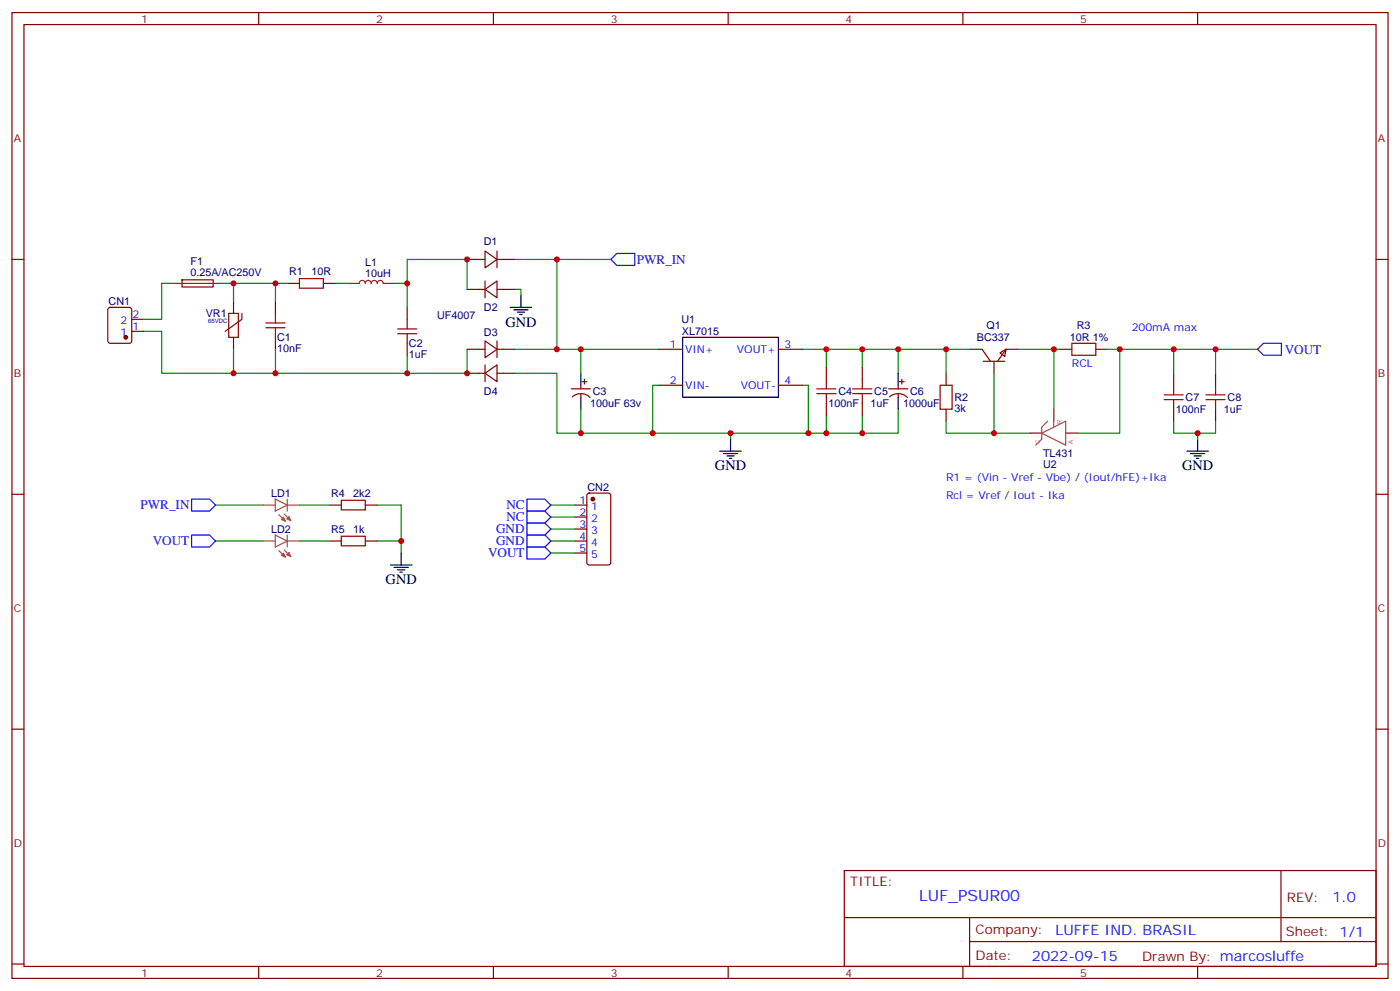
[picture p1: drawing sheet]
<svg xmlns="http://www.w3.org/2000/svg" width="412mm" height="292mm" viewBox="0 0 412 292" stroke-linecap="round" stroke-linejoin="round" font-family="sans-serif">
<g fill="none" stroke="#870000" stroke-width=".35">
<path d="M3.5 3.7h405.4v284.3h-405.4zM7.1 7.2h398.2v277.3h-398.2zM76.2 3.7v3.5M145.3 3.7v3.5M214.5 3.7v3.5M283.6 3.7v3.5M352.8 3.7v3.5M3.5 76.4h3.6M137.6 76.4h5.3M142.9 73.9l3.5 2.5-3.5 2.4zM146.4 76.4h5.3M146.4 73.9v4.9"/>
<path d="M405.3 76.4h3.6M32 90.7l.5-.2h5.6l.7 .4v9.5l-.5 .6-5.8 .1-.7-.5-.1-9.4zM38.8 97.5h3.5M38.8 94h3.5M53.6 82.4h9.2v2.1h-9.1zM68.8 88.7v3.6M68.8 99.3v3.5M71.3 92.3v1.7l-5 3.5M81.1 88.7v3.6M81.1 99.3v3.5M84.7 83.4h3.5M95.2 83.4h3.6"/>
<path d="M119.9 90.5v3.5M137.6 85.2h5.3M142.9 85.2l3.5-2.5v5zM142.9 82.7v5M146.4 85.2h5.3M119.9 101.1v3.5M137.6 109.9h5.3M137.6 102.8h5.3M142.9 109.9l3.5-2.5v5zM142.9 100.4l3.5 2.4-3.5 2.5zM142.9 107.4v5M146.4 100.4v4.9"/>
<path d="M146.4 109.9h5.3M146.4 102.8h5.3M168.3 114.5h5.6M168.6 116.9a3.8 3.8 0 0 1 5.2 .1M171.1 113.4v1.1M171.1 115.9v1M171.4 112.4h1.5M172.2 111.7v1.4M194 102.8h7.1M194 113.4h7.1M229.3 102.8h7.1M229.3 113.4h7.1"/>
<path d="M243.4 108.1v3.6M243.4 118.7v3.5M254 108.1v3.6M254 118.7v3.5M261.8 114.5h5.6M262 116.9a3.8 3.8 0 0 1 5.3 .1M264.6 113.4v1.1M264.6 115.9v1M264.9 112.4h1.4M265.6 111.7v1.4M278.7 109.9v3.5M285.8 102.8h3.5l2.4 3.6"/>
<path d="M289.6 106.4h6.4M292.8 106.4v3.5M294.6 103.9l1.7-1.1-.3 2.2zM299.9 102.8h-3.6l-2.4 3.6M312.2 102.8h3.5M322.8 102.8h3.5M345.7 109.9v3.5M358.1 109.9v3.5M278.7 120.5v3.5M345.7 120.5v3.5M358.1 120.5v3.5M3.5 145.5h3.6"/>
<path d="M97 159.3h3.5M97 148.7h3.5M107.6 159.3h3.5M107.6 148.7h3.5M169.3 159.3h3.6M169.3 148.7h3.6M169.3 152.2h3.6M169.3 155.8h3.6M173.1 145.4l.5-.2h5.6l.7 .4v20l-.4 .7h-5.9l-.7-.4v-20zM405.3 145.5h3.6M169.3 162.8h3.6M3.5 214.7h3.6"/>
<path d="M405.3 214.7h3.6M248.7 256.3h156.6v28.2h-156.6zM377.3 256.3v20.9M248.7 270.1h156.5M285.6 277.2h119.6M285.6 270.1v14.2M3.5 283.8h3.6M76.2 284.5v3.5M145.3 284.5v3.5M214.5 284.5v3.5M283.6 284.5v3.5M352.8 284.5v3.5"/>
<path d="M405.3 283.8h3.6"/>
</g>
<g fill="none" stroke="#008700" stroke-width=".35">
<path d="M151.7 76.4h12.3v26.4M164 76.4h15.9M42.3 97.5h5.3v12.4h72.3v-5.3M51.2 83.4h-3.6v10.6h-5.3M65.3 83.4h15.8v5.3M68.8 83.4v5.3M81.1 83.4h3.6M98.8 83.4h3.5M116.4 83.4h3.5v7.1M119.9 83.4v-7h17.7v8.8M151.7 85.2h1.8v1.8M68.8 102.8v7.1"/>
<path d="M81.1 102.8v7.1M137.6 102.8v7.1h-17.7M151.7 109.9h12.3v17.6h28.3M151.7 102.8h42.3M171.1 102.8v7.1M194 113.4h-1.7v14.1h22.9M236.4 113.4h1.7v14.1h-22.9v1.8M236.4 102.8h49.4M243.4 102.8v5.3M254 102.8v5.3M264.6 102.8v7.1M278.7 102.8v7.1"/>
<path d="M292.8 109.9v17.6M299.9 102.8h12.3M310.4 102.8v17.7M326.3 102.8h3.5M345.7 102.8v7.1M358.1 102.8v7.1M370.4 102.8h-40.6v24.7h-12.3M171.1 120.5v7M243.4 122.2v5.3h-5.3M254 122.2v5.3M264.6 120.5v7h-21.2M278.7 124v3.5h24.7"/>
<path d="M345.7 124v3.5h12.4v-3.5M352.8 127.5v1.8M63.5 159.3h14.1M63.5 148.7h14.1M88.2 159.3h8.8M88.2 148.7h8.8M111.1 148.7h7.1v10.6h-7.1M118.2 159.3v3.5M162.3 159.3h7M162.3 148.7h7M162.3 152.2h7M162.3 155.8h7"/>
<path d="M162.3 162.8h7"/>
</g>
<g fill="none" stroke="#a10000" stroke-width=".35">
<path d="M67.4 92.3h2.8v7h-2.8zM78.3 96.5h5.7M78.3 95.1h5.7M81.1 92.3v2.8M81.1 96.5v2.8M88.2 82h7v2.8h-7zM117.1 98.2h5.7M117.1 96.8h5.7M119.9 94v2.8M119.9 98.2v2.9M240.6 114.5h5.6M240.6 115.9h5.6"/>
<path d="M243.4 111.7v2.8M243.4 115.9v2.8M251.2 114.5h5.6M251.2 115.9h5.6M254 111.7v2.8M254 115.9v2.8M276.9 113.4h3.6v7.1h-3.6zM315.7 101.1h7.1v3.5h-7.1zM342.9 116.2h5.6M342.9 117.7h5.6M345.7 113.4v2.8M345.7 117.7v2.8"/>
<path d="M355.2 116.2h5.7M355.2 117.7h5.7M358.1 113.4v2.8M358.1 117.7v2.8M100.5 157.9h7.1v2.8h-7.1zM100.5 147.3h7.1v2.8h-7.1z"/>
</g>
<g fill="#870000" stroke="#870000" stroke-width=".35">
<circle cx="37" cy="99.3" r=".53"/>
<circle cx="174.6" cy="146.9" r=".53"/>
</g>
<g fill="none" stroke="#000" stroke-width=".35">
<path d="M150.3 90.5h6.3M151.3 91.2h4.3M152.4 91.9h2.1M153.1 92.6h.7M153.5 87v3.5M201.1 99.3h28.2v17.6h-28.2zM171.1 109.9v3.5M171.1 116.9v3.6M264.6 109.9v3.5M264.6 116.9v3.6M212 132.8h6.4M213.1 133.5h4.2"/>
<path d="M214.1 134.2h2.2M214.8 134.9h.7M215.2 129.3v3.5M349.6 132.8h6.4M350.7 133.5h4.2M351.7 134.2h2.1M352.4 134.9h.7M352.8 129.3v3.5M115 166.3h6.4M116.1 167h4.2M117.1 167.7h2.1M117.8 168.5h.7"/>
<path d="M118.2 162.8v3.5"/>
</g>
<g fill="none" stroke="#a64a4a" stroke-width=".35">
<path d="M303.3 127.5h3.6M306.9 127.5l7-3.5v7.1zM308.6 124l-1.7 1.8v3.5l-1.8 1.8M310.4 120.5v5.3M310.4 120.5v3.4M313.9 127.5h3.6M77.6 159.3h3.5M77.6 148.7h3.5M81.1 157.5l3.5 1.8-3.5 1.7zM81.1 146.9l3.5 1.8-3.5 1.8zM82.1 151.5l2 2M83.7 151.3l2 2"/>
<path d="M84.6 146.9v3.6M84.6 157.5v3.5M84.7 159.3h3.5M84.7 148.7h3.5M82.1 162.1l2 1.9M83.7 161.9l2 2"/>
</g>
<g fill="#a64a4a" stroke="#a64a4a" stroke-width=".29">
<path d="M82.8 163.5l.8-.7 .5 1.2z"/>
<path d="M84.4 163.3l.7-.7 .6 1.3z"/>
<path d="M82.8 152.9l.8-.7 .5 1.3z"/>
<path d="M84.4 152.8l.7-.8 .6 1.3z"/>
</g>
<path d="M179.9 76.4l1.8-1.8h5.3v3.5h-5.3zM370.4 102.8l1.8-1.7h5.3v3.5h-5.3zM56.4 157.5h5.3l1.8 1.8-1.8 1.7h-5.3zM56.4 146.9h5.3l1.8 1.8-1.8 1.8h-5.3zM155.2 146.9h5.3l1.8 1.8-1.8 1.8h-5.3zM155.2 150.5h5.3l1.8 1.7-1.8 1.8h-5.3zM155.2 154h5.3l1.8 1.8-1.8 1.7h-5.3zM155.2 157.5h5.3l1.8 1.8-1.8 1.7h-5.3zM155.2 161h5.3l1.8 1.8-1.8 1.8h-5.3z" fill="none" stroke="#00f" stroke-width=".35"/>
<path d="M51.2 83.4h14.1M102.3 83.4h3.5a.88 .88 0 0 1 .9-.9 .88 .88 0 0 1 .9 .9 .88 .88 0 0 1 .9-.8 .88 .88 0 0 1 .9 .8 .88 .88 0 0 1 .8-.8 .88 .88 0 0 1 .9 .8 .88 .88 0 0 1 .9-.9 .88 .88 0 0 1 .9 .9h3.5" fill="none" stroke="#8c2424" stroke-width=".35"/>
<g fill="#c00">
<circle cx="254" cy="102.8" r=".88"/>
<circle cx="243.4" cy="102.8" r=".88"/>
<circle cx="243.4" cy="127.5" r=".88"/>
<circle cx="254" cy="127.5" r=".88"/>
<circle cx="264.6" cy="102.8" r=".88"/>
<circle cx="215.2" cy="127.5" r=".88"/>
<circle cx="118.2" cy="159.3" r=".88"/>
<circle cx="238.1" cy="127.5" r=".88"/>
<circle cx="310.4" cy="102.8" r=".88"/>
<circle cx="329.8" cy="102.8" r=".88"/>
<circle cx="278.7" cy="102.8" r=".88"/>
<circle cx="68.8" cy="83.4" r=".88"/>
<circle cx="81.1" cy="83.4" r=".88"/>
<circle cx="137.6" cy="76.4" r=".88"/>
<circle cx="137.6" cy="109.9" r=".88"/>
<circle cx="119.9" cy="109.9" r=".88"/>
<circle cx="68.8" cy="109.9" r=".88"/>
<circle cx="81.1" cy="109.9" r=".88"/>
<circle cx="164" cy="102.8" r=".88"/>
<circle cx="171.1" cy="102.8" r=".88"/>
<circle cx="171.1" cy="127.5" r=".88"/>
<circle cx="192.3" cy="127.5" r=".88"/>
<circle cx="292.8" cy="127.5" r=".88"/>
<circle cx="345.7" cy="102.8" r=".88"/>
<circle cx="358.1" cy="102.8" r=".88"/>
<circle cx="352.8" cy="127.5" r=".88"/>
<circle cx="119.9" cy="83.4" r=".88"/>
<circle cx="164" cy="76.4" r=".88"/>
</g>
<text font-size="4.6" fill="#00f" x="270.8" y="265.3">LUF_PSUR00</text>
<g font-size="4.2">
<text x="148.9" y="96.1">GND</text>
<text x="210.6" y="138.5">GND</text>
<text x="348.2" y="138.5">GND</text>
<text x="113.6" y="172">GND</text>
</g>
<g font-size="4.2" fill="#00f">
<text x="392.5" y="265.6">1.0</text>
<text x="310.9" y="275.1">LUFFE IND. BRASIL</text>
<text x="304" y="282.9">2022-09-15</text>
</g>
<g font-size="3.9" fill="#00f">
<text x="187.6" y="77.7">PWR_IN</text>
<text x="378.4" y="104.2">VOUT</text>
<text x="41.4" y="149.9">PWR_IN</text>
<text x="149.2" y="150">NC</text>
<text x="149.2" y="153.5">NC</text>
<text x="45" y="160.5">VOUT</text>
<text x="146.1" y="157">GND</text>
<text x="146.1" y="160.5">GND</text>
<text x="143.8" y="164.1">VOUT</text>
</g>
<g font-size="3.9" fill="#800">
<text x="250.5" y="260.9">TITLE:</text>
<text x="379.1" y="265.6">REV:</text>
<text x="287.4" y="275.1">Company:</text>
<text x="378.7" y="275.7">Sheet: 1/1</text>
<text x="287.4" y="282.8">Date:</text>
<text x="336.4" y="282.8">Drawn By: marcosluffe</text>
</g>
<g font-size="3.2" fill="#800">
<text x="41.6" y="6.7">1</text>
<text x="110.8" y="6.7">2</text>
<text x="179.9" y="6.7">3</text>
<text x="249.1" y="6.7">4</text>
<text x="318.2" y="6.7">5</text>
<text x="4.1" y="41.8">A</text>
<text x="405.9" y="41.8">A</text>
<text x="4.1" y="110.9">B</text>
<text x="405.9" y="110.9">B</text>
<text x="4.1" y="180.1">C</text>
<text x="405.9" y="180.1">C</text>
<text x="4.1" y="249.2">D</text>
<text x="405.9" y="249.2">D</text>
<text x="41.6" y="287.5">1</text>
<text x="110.8" y="287.5">2</text>
<text x="179.9" y="287.5">3</text>
<text x="249.1" y="287.5">4</text>
<text x="318.2" y="287.5">5</text>
</g>
<g font-size="3.2" fill="#000080">
<text x="142.5" y="72.3">D1</text>
<text x="56.1" y="81.3">0.25A/AC250V</text>
<text x="56.1" y="78.1">F1</text>
<text x="85.2" y="81.1">R1</text>
<text x="91.7" y="81.1">10R</text>
<text x="107.5" y="81.5">10uH</text>
<text x="107.5" y="78.3">L1</text>
<text x="32" y="89.9">CN1</text>
<text x="60.6" y="93.4">VR1</text>
<text x="128.8" y="94">UF4007</text>
<text x="142.5" y="91.7">D2</text>
<text x="200.7" y="95.1">U1</text>
<text x="81.7" y="100.4">C1</text>
<text x="142.5" y="98.9">D3</text>
<text x="200.9" y="98.6">XL7015</text>
<text x="287.8" y="100.4">BC337</text>
<text x="290.6" y="96.9">Q1</text>
<text x="315.2" y="100.5">10R 1%</text>
<text x="317.2" y="96.9">R3</text>
<text x="81.7" y="103.6">10nF</text>
<text x="120.5" y="105.4">1uF</text>
<text x="120.5" y="102.2">C2</text>
<text x="142.5" y="116.4">D4</text>
<text x="173.8" y="119.9">100uF 63v</text>
<text x="174.6" y="116.3">C3</text>
<text x="244" y="119.9">100nF</text>
<text x="246.9" y="116.3">C4</text>
<text x="256.5" y="119.9">1uF</text>
<text x="257.5" y="116.3">C5</text>
<text x="266.1" y="119.9">1000uF</text>
<text x="268.1" y="116.3">C6</text>
<text x="281.2" y="118.1">R2</text>
<text x="349.3" y="118.1">C7</text>
<text x="361.6" y="118.1">C8</text>
<text x="281.2" y="121.3">3k</text>
<text x="346.3" y="121.7">100nF</text>
<text x="360.5" y="121.7">1uF</text>
<text x="307.2" y="134.6">TL431</text>
<text x="307.2" y="137.7">U2</text>
<text x="79.9" y="146.3">LD1</text>
<text x="97.5" y="146.3">R4</text>
<text x="104.1" y="146.3">2k2</text>
<text x="173" y="144.6">CN2</text>
<text x="79.9" y="156.9">LD2</text>
<text x="97.5" y="156.9">R5</text>
<text x="104.1" y="156.9">1k</text>
</g>
<g font-size="3.2" fill="#00f">
<text x="35.5" y="95.4">2</text>
<text x="39" y="93.7">2</text>
<text x="35.5" y="99">1</text>
<text x="39" y="97.2">1</text>
<text x="333.4" y="97.5">200mA max</text>
<text x="197.3" y="102.5">1</text>
<text x="201.8" y="103.9">VIN+</text>
<text x="217.1" y="103.9">VOUT+</text>
<text x="231.1" y="102.5">3</text>
<text x="197.3" y="113.1">2</text>
<text x="231.1" y="113.1">4</text>
<text x="315.7" y="108.1">RCL</text>
<text x="201.8" y="114.5">VIN-</text>
<text x="218.2" y="114.5">VOUT-</text>
<text x="278.7" y="141.6">R1 = (Vin - Vref - Vbe) / (Iout/hFE)+Ika</text>
<text x="170.7" y="148.3">1</text>
<text x="278.7" y="146.9">Rcl = Vref / Iout - Ika</text>
<text x="170.7" y="151.9">2</text>
<text x="170.7" y="155.4">3</text>
<text x="174.2" y="150.1">1</text>
<text x="174.2" y="153.6">2</text>
<text x="170.7" y="158.9">4</text>
<text x="174.2" y="157.2">3</text>
<text x="174.2" y="160.7">4</text>
<text x="170.7" y="162.5">5</text>
<text x="174.2" y="164.2">5</text>
</g>
<text font-size="1.8" fill="#000080" x="61.3" y="95.2">65VDC</text>
<g font-size="1.8" fill="#a54b4b">
<text x="312.7" y="124.8" transform="rotate(-90 312.7 124.8)">R</text>
<text x="306.3" y="130.6" transform="rotate(-90 306.3 130.6)">C</text>
<text x="316" y="130.6" transform="rotate(-90 316 130.6)">A</text>
</g>
</svg>
